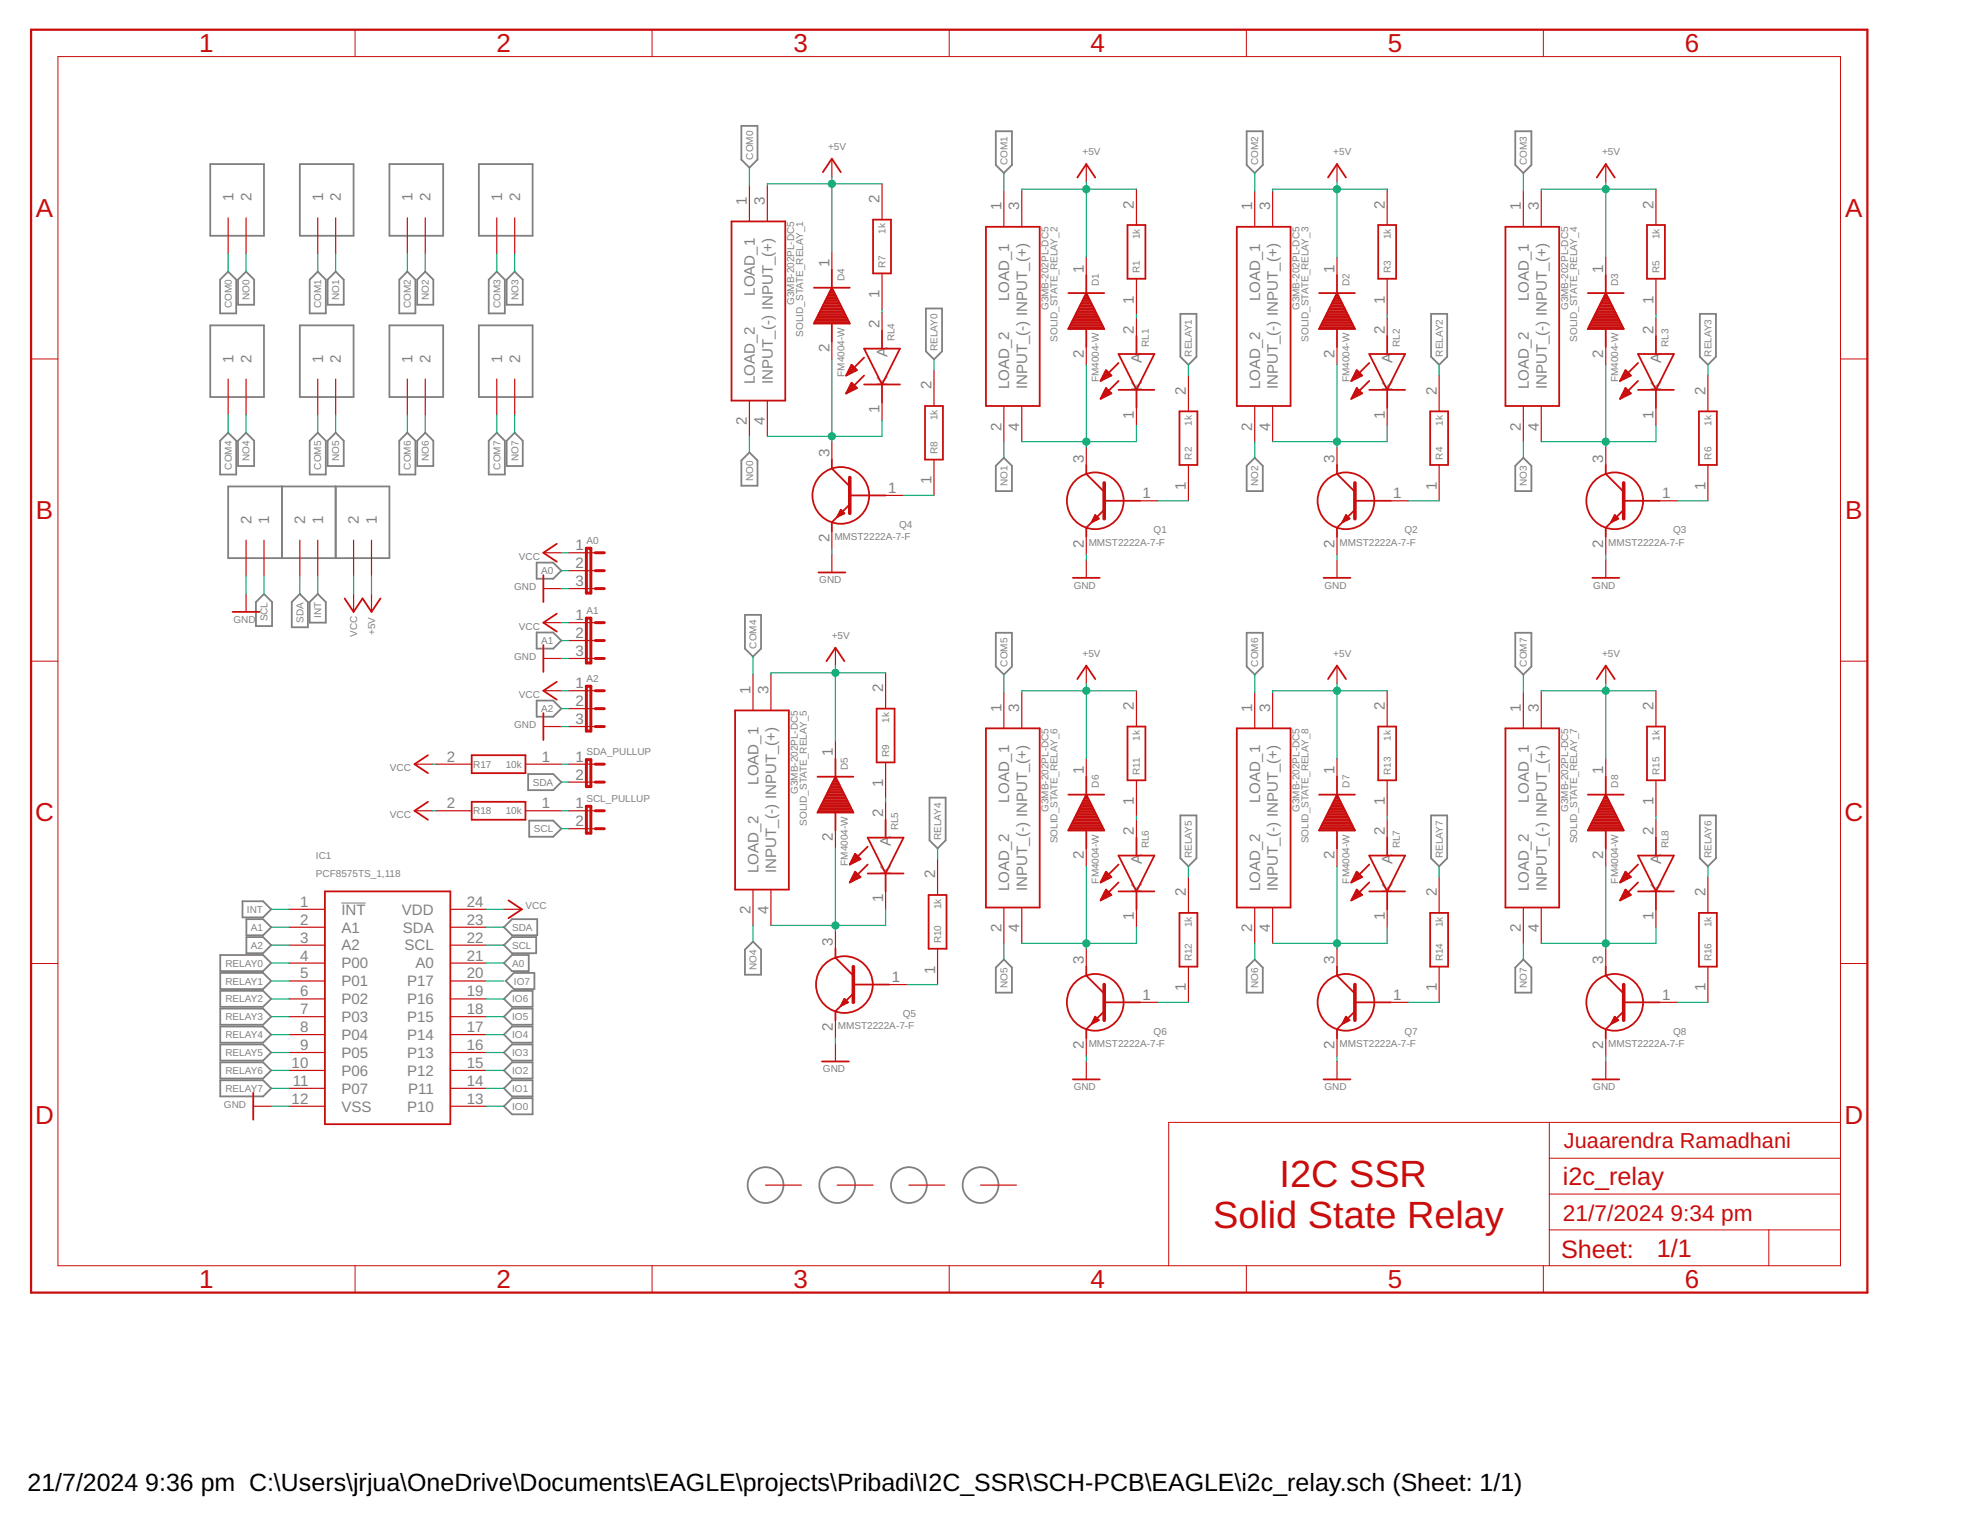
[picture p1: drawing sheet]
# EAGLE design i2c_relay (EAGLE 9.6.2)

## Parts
A0  JP2E  [JP2]
A1  JP2E  [JP2]
A2  JP2E  [JP2]
D1  FM4004-W  [DIONM5025X231N]
D2  FM4004-W  [DIONM5025X231N]
D3  FM4004-W  [DIONM5025X231N]
D4  FM4004-W  [DIONM5025X231N]
D5  FM4004-W  [DIONM5025X231N]
D6  FM4004-W  [DIONM5025X231N]
D7  FM4004-W  [DIONM5025X231N]
D8  FM4004-W  [DIONM5025X231N]
H1  3MM_HOLE  [3MM_HOLE]
H2  3MM_HOLE  [3MM_HOLE]
H3  3MM_HOLE  [3MM_HOLE]
H4  3MM_HOLE  [3MM_HOLE]
IC1  PCF8575TS_1,118  [SOP65P775X200-24N]
Q1  MMST2222A-7-F  [SOT65P210X110-3N]
Q2  MMST2222A-7-F  [SOT65P210X110-3N]
Q3  MMST2222A-7-F  [SOT65P210X110-3N]
Q4  MMST2222A-7-F  [SOT65P210X110-3N]
Q5  MMST2222A-7-F  [SOT65P210X110-3N]
Q6  MMST2222A-7-F  [SOT65P210X110-3N]
Q7  MMST2222A-7-F  [SOT65P210X110-3N]
Q8  MMST2222A-7-F  [SOT65P210X110-3N]
R1  1k  ERA-3AED102V  [ERA3AEB101V]
R2  1k  ERA-3AED102V  [ERA3AEB101V]
R3  1k  ERA-3AED102V  [ERA3AEB101V]
R4  1k  ERA-3AED102V  [ERA3AEB101V]
R5  1k  ERA-3AED102V  [ERA3AEB101V]
R6  1k  ERA-3AED102V  [ERA3AEB101V]
R7  1k  ERA-3AED102V  [ERA3AEB101V]
R8  1k  ERA-3AED102V  [ERA3AEB101V]
R9  1k  ERA-3AED102V  [ERA3AEB101V]
R10  1k  ERA-3AED102V  [ERA3AEB101V]
R11  1k  ERA-3AED102V  [ERA3AEB101V]
R12  1k  ERA-3AED102V  [ERA3AEB101V]
R13  1k  ERA-3AED102V  [ERA3AEB101V]
R14  1k  ERA-3AED102V  [ERA3AEB101V]
R15  1k  ERA-3AED102V  [ERA3AEB101V]
R16  1k  ERA-3AED102V  [ERA3AEB101V]
R17  10k  ESR03EZPJ103  [RESC1608X55N]
R18  10k  ESR03EZPJ103  [RESC1608X55N]
RL1  150080SS75000  [LEDC2012X80N]
RL2  150080SS75000  [LEDC2012X80N]
RL3  150080SS75000  [LEDC2012X80N]
RL4  150080SS75000  [LEDC2012X80N]
RL5  150080SS75000  [LEDC2012X80N]
RL6  150080SS75000  [LEDC2012X80N]
RL7  150080SS75000  [LEDC2012X80N]
RL8  150080SS75000  [LEDC2012X80N]
SCL_PULLUP  JP1E  [JP1]
SDA_PULLUP  JP1E  [JP1]
SOLID_STATE_RELAY_1  G3MB-202PL-DC5  [G3MB202PLDC5]
SOLID_STATE_RELAY_2  G3MB-202PL-DC5  [G3MB202PLDC5]
SOLID_STATE_RELAY_3  G3MB-202PL-DC5  [G3MB202PLDC5]
SOLID_STATE_RELAY_4  G3MB-202PL-DC5  [G3MB202PLDC5]
SOLID_STATE_RELAY_5  G3MB-202PL-DC5  [G3MB202PLDC5]
SOLID_STATE_RELAY_6  G3MB-202PL-DC5  [G3MB202PLDC5]
SOLID_STATE_RELAY_7  G3MB-202PL-DC5  [G3MB202PLDC5]
SOLID_STATE_RELAY_8  G3MB-202PL-DC5  [G3MB202PLDC5]
U$1  TERMINAL_2P  [KF301-2P]
U$2  TERMINAL_2P  [KF301-2P]
U$3  TERMINAL_2P  [KF301-2P]
U$4  TERMINAL_2P  [KF301-2P]
U$5  TERMINAL_2P  [KF301-2P]
U$6  TERMINAL_2P  [KF301-2P]
U$7  TERMINAL_2P  [KF301-2P]
U$8  TERMINAL_2P  [KF301-2P]
U$9  TERMINAL_2P  [KF301-2P]
U$10  TERMINAL_2P  [KF301-2P]
U$11  TERMINAL_2P  [KF301-2P]

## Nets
+5V: D1.1(K) D2.1(K) D3.1(K) D4.1(K) D5.1(K) D6.1(K) D7.1(K) D8.1(K) R1.2 R3.2 R5.2 R7.2 R9.2 R11.2 R13.2 R15.2 SOLID_STATE_RELAY_1.3(INPUT_(+)) SOLID_STATE_RELAY_2.3(INPUT_(+)) SOLID_STATE_RELAY_3.3(INPUT_(+)) SOLID_STATE_RELAY_4.3(INPUT_(+)) SOLID_STATE_RELAY_5.3(INPUT_(+)) SOLID_STATE_RELAY_6.3(INPUT_(+)) SOLID_STATE_RELAY_7.3(INPUT_(+)) SOLID_STATE_RELAY_8.3(INPUT_(+)) U$11.1
A0: A0.2 IC1.21(A0)
A1: A1.2 IC1.2(A1)
A2: A2.2 IC1.3(A2)
COM0: SOLID_STATE_RELAY_1.1(LOAD_1) U$1.1
COM1: SOLID_STATE_RELAY_2.1(LOAD_1) U$2.1
COM2: SOLID_STATE_RELAY_3.1(LOAD_1) U$3.1
COM3: SOLID_STATE_RELAY_4.1(LOAD_1) U$4.1
COM4: SOLID_STATE_RELAY_5.1(LOAD_1) U$5.1
COM5: SOLID_STATE_RELAY_6.1(LOAD_1) U$6.1
COM6: SOLID_STATE_RELAY_8.1(LOAD_1) U$7.1
COM7: SOLID_STATE_RELAY_7.1(LOAD_1) U$8.1
GND: A0.3 A1.3 A2.3 IC1.12(VSS) Q1.2(E) Q2.2(E) Q3.2(E) Q4.2(E) Q5.2(E) Q6.2(E) Q7.2(E) Q8.2(E) U$9.2
INT: IC1.1(!INT) U$10.1
IO0: IC1.13(P10)
IO1: IC1.14(P11)
IO2: IC1.15(P12)
IO3: IC1.16(P13)
IO4: IC1.17(P14)
IO5: IC1.18(P15)
IO6: IC1.19(P16)
IO7: IC1.20(P17)
N$1: R1.1 RL1.2(A)
N$2: D1.2(A) Q1.3(C) RL1.1(K) SOLID_STATE_RELAY_2.4(INPUT_(-))
N$3: Q1.1(B) R2.1
N$4: R3.1 RL2.2(A)
N$5: D2.2(A) Q2.3(C) RL2.1(K) SOLID_STATE_RELAY_3.4(INPUT_(-))
N$6: Q2.1(B) R4.1
N$7: R5.1 RL3.2(A)
N$8: D3.2(A) Q3.3(C) RL3.1(K) SOLID_STATE_RELAY_4.4(INPUT_(-))
N$9: Q3.1(B) R6.1
N$10: R7.1 RL4.2(A)
N$11: D4.2(A) Q4.3(C) RL4.1(K) SOLID_STATE_RELAY_1.4(INPUT_(-))
N$12: Q4.1(B) R8.1
N$13: R9.1 RL5.2(A)
N$14: D5.2(A) Q5.3(C) RL5.1(K) SOLID_STATE_RELAY_5.4(INPUT_(-))
N$15: Q5.1(B) R10.1
N$16: R11.1 RL6.2(A)
N$17: D6.2(A) Q6.3(C) RL6.1(K) SOLID_STATE_RELAY_6.4(INPUT_(-))
N$18: Q6.1(B) R12.1
N$19: R13.1 RL7.2(A)
N$20: D7.2(A) Q7.3(C) RL7.1(K) SOLID_STATE_RELAY_8.4(INPUT_(-))
N$21: Q7.1(B) R14.1
N$22: R15.1 RL8.2(A)
N$23: D8.2(A) Q8.3(C) RL8.1(K) SOLID_STATE_RELAY_7.4(INPUT_(-))
N$24: Q8.1(B) R16.1
N$25: R17.1 SDA_PULLUP.1
N$27: R18.1 SCL_PULLUP.1
NO0: SOLID_STATE_RELAY_1.2(LOAD_2) U$1.2
NO1: SOLID_STATE_RELAY_2.2(LOAD_2) U$2.2
NO2: SOLID_STATE_RELAY_3.2(LOAD_2) U$3.2
NO3: SOLID_STATE_RELAY_4.2(LOAD_2) U$4.2
NO4: SOLID_STATE_RELAY_5.2(LOAD_2) U$5.2
NO5: SOLID_STATE_RELAY_6.2(LOAD_2) U$6.2
NO6: SOLID_STATE_RELAY_8.2(LOAD_2) U$7.2
NO7: SOLID_STATE_RELAY_7.2(LOAD_2) U$8.2
RELAY0: IC1.4(P00) R8.2
RELAY1: IC1.5(P01) R2.2
RELAY2: IC1.6(P02) R4.2
RELAY3: IC1.7(P03) R6.2
RELAY4: IC1.8(P04) R10.2
RELAY5: IC1.9(P05) R12.2
RELAY6: IC1.10(P06) R16.2
RELAY7: IC1.11(P07) R14.2
SCL: IC1.22(SCL) SCL_PULLUP.2 U$9.1
SDA: IC1.23(SDA) SDA_PULLUP.2 U$10.2
VCC: A0.1 A1.1 A2.1 IC1.24(VDD) R17.2 R18.2 U$11.2
Unconnected: H1.P$1(GND) H1.P$2(GND) H1.P$3(GND) H1.P$4(GND) H1.P$5(GND) H1.P$6(GND) H1.P$7(GND) H1.P$8(GND) H1.P$9(GND) H2.P$1(GND) H2.P$2(GND) H2.P$3(GND) H2.P$4(GND) H2.P$5(GND) H2.P$6(GND) H2.P$7(GND) H2.P$8(GND) H2.P$9(GND) H3.P$1(GND) H3.P$2(GND) H3.P$3(GND) H3.P$4(GND) H3.P$5(GND) H3.P$6(GND) H3.P$7(GND) H3.P$8(GND) H3.P$9(GND) H4.P$1(GND) H4.P$2(GND) H4.P$3(GND) H4.P$4(GND) H4.P$5(GND) H4.P$6(GND) H4.P$7(GND) H4.P$8(GND) H4.P$9(GND)

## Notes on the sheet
- Juaarendra Ramadhani
- I2C SSR 
  Solid State Relay
